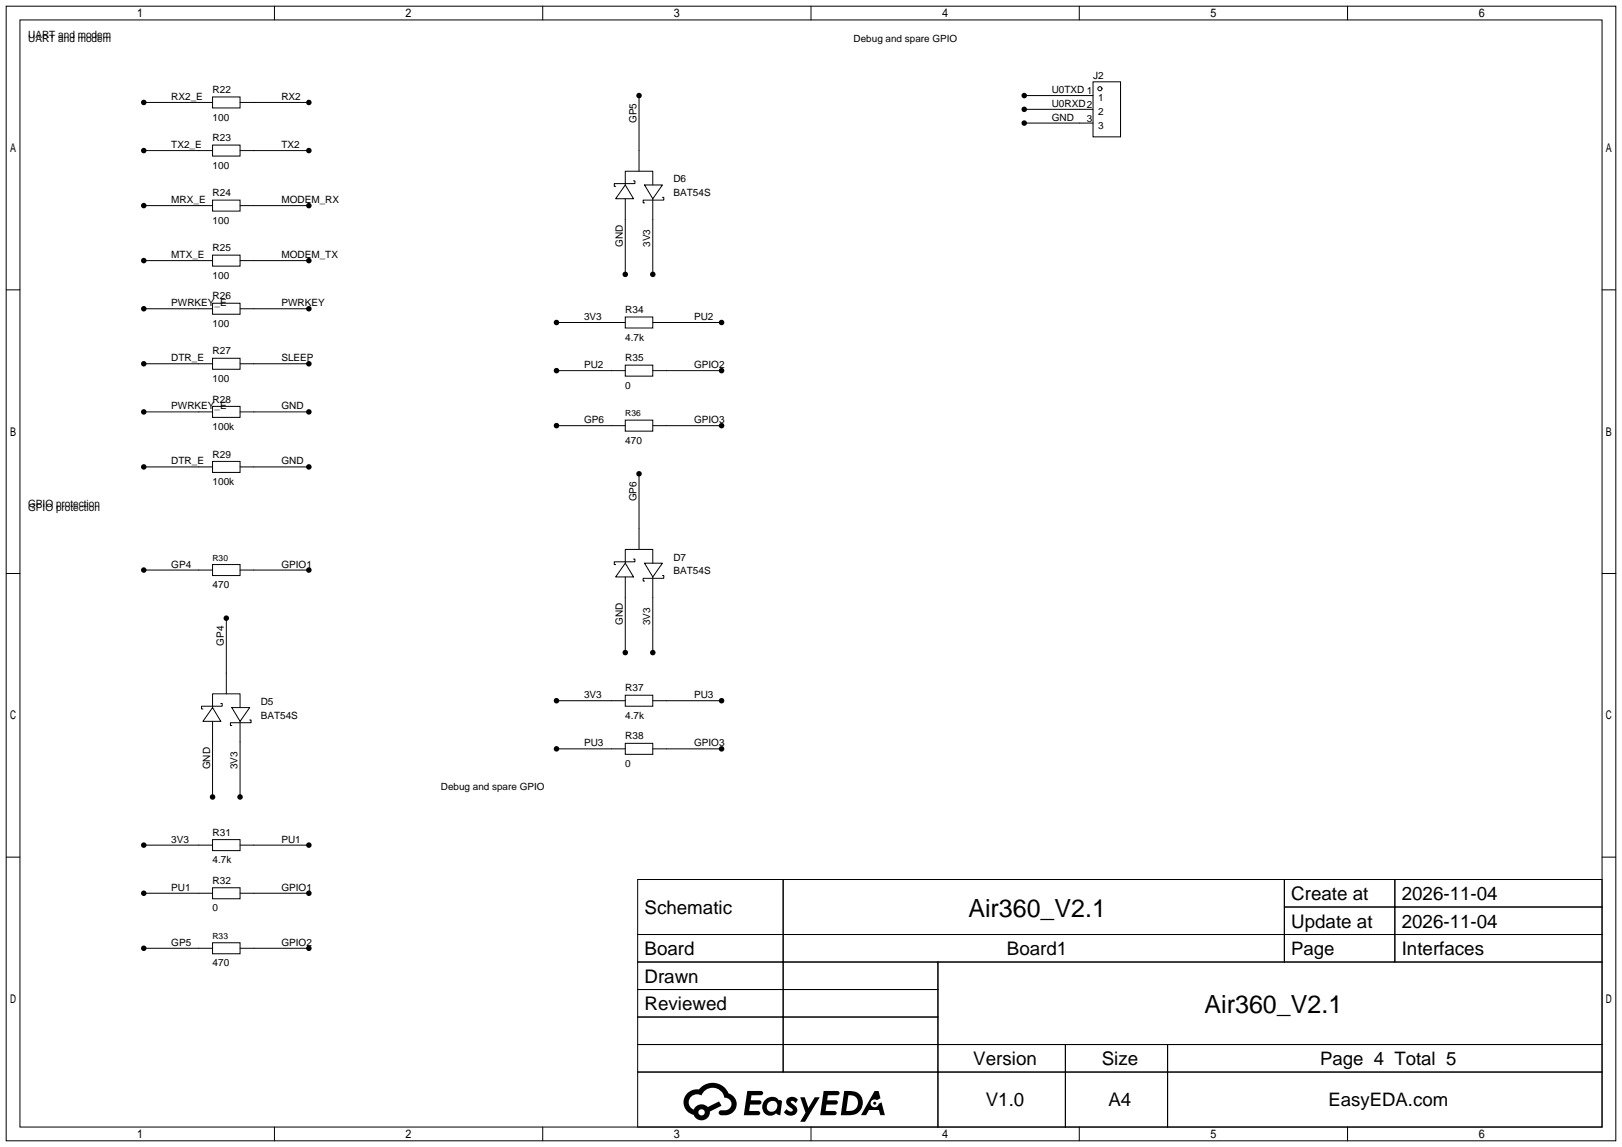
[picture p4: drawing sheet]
<svg xmlns="http://www.w3.org/2000/svg" width="299mm" height="212mm" viewBox="0 0 299 212" stroke-linecap="round" stroke-linejoin="round" font-family="sans-serif">
<g fill="none" stroke="#000" stroke-width=".18">
<path d="M1.1 1.1h297.2v209.6h-297.2zM3.7 3.7h292.1v204.5h-292.1zM26.5 18.9h12.7M39.2 17.9h5.1v2h-5.1zM44.3 18.9h12.7M50.7 1.1v2.6M100.2 1.1v2.6M118 17.7v13.9M149.7 1.1v2.6M189.1 17.7h12.7M199.3 1.1v2.6M201.8 15.1h5.1v10.2h-5.1z"/>
<path d="M248.8 1.1v2.6M26.5 27.8h12.7M26.5 38h12.7M39.2 26.8h5.1v2h-5.1zM39.2 37h5.1v2h-5.1zM44.3 27.8h12.7M44.3 38h12.7M115.4 34.2l1.6 2.5h-3.3zM115.4 34.2v-2.6h5.1v2.6M115.4 36.7v14M117 33.4h.2v.5h-3.8v.5h.3M119 34.2h3.3l-1.8 2.5z"/>
<path d="M120.5 36.7v14M122.3 36.4h.3v.6h-3.9v.5h.3M189.1 20.2h12.7M189.1 22.7h12.7M1.1 53.5h2.6M26.5 48.1h12.7M26.5 57h12.7M39.2 47.1h5.1v2h-5.1zM39.2 56h5.1v2h-5.1zM44.3 48.1h12.7M44.3 57h12.7M102.7 59.6h12.7"/>
<path d="M115.4 58.5h5.1v2.1h-5.1zM120.5 59.6h12.7M295.8 53.5h2.5M26.5 67.2h12.7M26.5 76.1h12.7M39.2 66.2h5.1v2h-5.1zM39.2 75.1h5.1v2h-5.1zM44.3 67.2h12.7M44.3 76.1h12.7M102.7 68.5h12.7M102.7 78.6h12.7M115.4 67.4h5.1v2.1h-5.1z"/>
<path d="M115.4 77.6h5.1v2h-5.1zM120.5 68.5h12.7M120.5 78.6h12.7M26.5 86.2h12.7M39.2 85.2h5.1v2h-5.1zM44.3 86.2h12.7M118 87.5v14M1.1 105.9h2.6M26.5 105.3h12.7M39.2 104.3h5.1v2h-5.1zM41.8 114.2v13.9M44.3 105.3h12.7"/>
<path d="M115.4 104l1.6 2.6h-3.3zM115.4 104v-2.5h5.1v2.5M115.4 106.6v13.9M117 103.3h.2v.5h-3.8v.5h.3M119 104h3.3l-1.8 2.6zM120.5 106.6v13.9M122.3 106.3h.3v.5h-3.9v.5h.3M295.8 105.9h2.5M39.2 130.7l1.6 2.5h-3.3zM39.2 130.7v-2.6h5.1v2.6M39.2 133.2v14M40.8 129.9h.2v.5h-3.8v.5h.3"/>
<path d="M42.8 130.7h3.3l-1.8 2.5zM44.3 133.2v14M46.1 133h.3v.5h-3.9v.5h.3M102.7 129.4h12.7M102.7 138.3h12.7M115.4 128.4h5.1v2h-5.1zM115.4 137.3h5.1v2h-5.1zM120.5 129.4h12.7M120.5 138.3h12.7M1.1 158.3h2.6M26.5 156.1h12.7M39.2 155.1h5.1v2h-5.1z"/>
<path d="M44.3 156.1h12.7M295.8 158.3h2.5M26.5 165h12.7M26.5 175.1h12.7M39.2 164h5.1v2h-5.1zM39.2 174.1h5.1v2h-5.1zM44.3 165h12.7M44.3 175.1h12.7M117.7 162.4h178.1v45.8h-178.1zM117.7 172.6h178.1M117.7 177.7h178.1M144.6 162.4v35.6"/>
<path d="M173.2 177.7v30.5M237.1 162.4v15.3M237.1 167.5h58.7M257.5 162.4v15.3M117.7 182.8h55.5M117.7 192.9h178.1M117.7 187.8h55.5M117.7 198h178.1M196.7 192.9v15.3M215.6 192.9v15.3M50.7 208.2v2.5M100.2 208.2v2.5"/>
<path d="M149.7 208.2v2.5M199.3 208.2v2.5M248.8 208.2v2.5"/>
<circle cx="203.1" cy="16.4" r=".38"/>
</g>
<g fill="#000">
<path d="M138 201.5h1.6a1.31 1.31 0 0 1 1.2 .2 .4 .4 0 0 1-.3 .6h-1.8l-.1 .9h1.6a.4 .4 0 0 1 .4 .4 .4 .4 0 0 1-.4 .4h-1.7l-.2 1.2h.8a1.23 1.23 0 0 1 1.2 .2 .39 .39 0 0 1-.3 .6h-2.7zM145.5 202.8a1.3 1.3 0 0 1 1.8 .3l-.4 .6a.54 .54 0 0 0-.9-.2l.1 .2a1.58 1.58 0 0 1 1.1 1.6 1.43 1.43 0 0 1-2.5 .1l.5-.6a.64 .64 0 0 0 .5 .5 .64 .64 0 0 0 .7-.3l-.2-.2a1.6 1.6 0 0 1-1-1.6zM147.7 202.7h.9l.7 1.9 1.1-1.9h.9l-2.7 4.5h-.9l1-1.7zM152.1 201.5h1.6a1.32 1.32 0 0 1 1.3 .2 .39 .39 0 0 1-.4 .6h-1.7l-.2 .9h1.7a.4 .4 0 0 1 .3 .4 .4 .4 0 0 1-.4 .4h-1.7l-.2 1.2h.8a1.23 1.23 0 0 1 1.2 .2 .39 .39 0 0 1-.3 .6h-2.7zM161.5 201.5h.7l.4 1.3-.7 .4a.75 .75 0 0 0-1.1 .3 .75 .75 0 0 0 .5 1 .75 .75 0 0 0 .9-.6l.6-.3 .6 2.4h-.9l-.2-1h-1.9l-.5 1h-.9z"/>
<path d="M126.9 201.9a2.37 2.37 0 0 0 1.2 4 1.54 1.54 0 0 0 1.7 1 1.54 1.54 0 0 0 1.3-1.6l2.1-1.1-.5-.8-2 1.1a1.57 1.57 0 0 0-2.6 .4 1.5 1.5 0 0 1-.8-2.1 1.5 1.5 0 0 1 2.2-.5 2.23 2.23 0 0 1 2.3-1.4 2.23 2.23 0 0 1 2 1.8 1.16 1.16 0 0 1 1.2 1.1 1.16 1.16 0 0 1-1 1.3h-.7a.47 .47 0 0 0-.6 .3 .47 .47 0 0 0 .4 .6 2.23 2.23 0 0 0 2.3-.7 2.23 2.23 0 0 0 .4-2.3 2.16 2.16 0 0 0-1.3-1.1 3.2 3.2 0 0 0-5.4-.7l-1.2 .1zM129 205.4a.58 .58 0 0 1 1.1 0 .58 .58 0 0 1-1.1 0z"/>
<path d="M141.3 203.1a1.62 1.62 0 0 0-.4 2.1 1.62 1.62 0 0 0 2 .7l.4-.3 .3 .3 .5 .1 .3-2.5-.2-.3h-.4a1.58 1.58 0 0 0-2.5-.1zM141.9 203.6a.99 .99 0 0 1 1.6 .3 .99 .99 0 0 1-.9 1.4 .94 .94 0 0 1-1-.5 .94 .94 0 0 1 .3-1.2z"/>
<path d="M155.9 201.5l-.7 4.5h1.5a2.27 2.27 0 0 0 2.6-2.3 2.27 2.27 0 0 0-2.7-2.2zM156.6 202.3a1.5 1.5 0 0 1 1.8 1.5 1.5 1.5 0 0 1-1.9 1.4h-.3z"/>
<circle cx="26.5" cy="18.9" r=".51"/>
<circle cx="57" cy="18.9" r=".51"/>
<circle cx="118" cy="17.7" r=".51"/>
<circle cx="189.1" cy="17.7" r=".51"/>
<circle cx="26.5" cy="38" r=".51"/>
<circle cx="26.5" cy="27.8" r=".51"/>
<circle cx="57" cy="38" r=".51"/>
<circle cx="57" cy="27.8" r=".51"/>
<circle cx="189.1" cy="22.7" r=".51"/>
<circle cx="189.1" cy="20.2" r=".51"/>
<circle cx="26.5" cy="48.1" r=".51"/>
<circle cx="26.5" cy="57" r=".51"/>
<circle cx="57" cy="48.1" r=".51"/>
<circle cx="57" cy="57" r=".51"/>
<circle cx="102.7" cy="59.6" r=".51"/>
<circle cx="115.4" cy="50.7" r=".51"/>
<circle cx="120.5" cy="50.7" r=".51"/>
<circle cx="133.2" cy="59.6" r=".51"/>
<circle cx="26.5" cy="76.1" r=".51"/>
<circle cx="26.5" cy="67.2" r=".51"/>
<circle cx="57" cy="76.1" r=".51"/>
<circle cx="57" cy="67.2" r=".51"/>
<circle cx="102.7" cy="68.5" r=".51"/>
<circle cx="102.7" cy="78.6" r=".51"/>
<circle cx="133.2" cy="68.5" r=".51"/>
<circle cx="133.2" cy="78.6" r=".51"/>
<circle cx="26.5" cy="86.2" r=".51"/>
<circle cx="57" cy="86.2" r=".51"/>
<circle cx="118" cy="87.5" r=".51"/>
<circle cx="26.5" cy="105.3" r=".51"/>
<circle cx="41.8" cy="114.2" r=".51"/>
<circle cx="57" cy="105.3" r=".51"/>
<circle cx="102.7" cy="129.4" r=".51"/>
<circle cx="102.7" cy="138.3" r=".51"/>
<circle cx="115.4" cy="120.5" r=".51"/>
<circle cx="120.5" cy="120.5" r=".51"/>
<circle cx="133.2" cy="138.3" r=".51"/>
<circle cx="133.2" cy="129.4" r=".51"/>
<circle cx="26.5" cy="156.1" r=".51"/>
<circle cx="39.2" cy="147.2" r=".51"/>
<circle cx="44.3" cy="147.2" r=".51"/>
<circle cx="57" cy="156.1" r=".51"/>
<circle cx="26.5" cy="165" r=".51"/>
<circle cx="26.5" cy="175.1" r=".51"/>
<circle cx="57" cy="165" r=".51"/>
<circle cx="57" cy="175.1" r=".51"/>
<circle cx="161.5" cy="203.8" r=".28"/>
</g>
<g font-size="4.6">
<text x="178.8" y="169.4">Air360_V2.1</text>
<text x="222.4" y="187.1">Air360_V2.1</text>
</g>
<g font-size="3.5">
<text x="238.4" y="166.2">Create at</text>
<text x="258.8" y="166.2">2026-11-04</text>
<text x="119" y="168.8">Schematic</text>
<text x="238.4" y="171.3">Update at</text>
<text x="258.8" y="171.3">2026-11-04</text>
<text x="119" y="176.4">Board</text>
<text x="185.9" y="176.4">Board1</text>
<text x="258.8" y="176.4">Interfaces</text>
<text x="119" y="181.5">Drawn</text>
<text x="119" y="186.6">Reviewed</text>
<text x="179.7" y="196.7">Version</text>
<text x="203.4" y="196.7">Size</text>
<text x="182" y="204.3">V1.0</text>
<text x="204.7" y="204.3">A4</text>
</g>
<g font-size="3.4">
<text x="238.4" y="176.4">Page</text>
<text x="243.7" y="196.7">Page 4 Total 5</text>
<text x="245.3" y="204.3">EasyEDA.com</text>
</g>
<g font-size="1.8">
<text x="5.2" y="7">UART and modem</text>
<text x="5.2" y="7.8">UART and modem</text>
<text x="157.6" y="7.8">Debug and spare GPIO</text>
<text x="39.2" y="17.2">R22</text>
<text x="194.2" y="17.2">U0TXD 1</text>
<text x="201.8" y="14.7">J2</text>
<text x="31.6" y="18.5">RX2_E</text>
<text x="39.2" y="22.3">100</text>
<text x="51.9" y="18.5">RX2</text>
<text x="117.5" y="22.7" transform="rotate(-90 117.5 22.7)">GP5</text>
<text x="194.2" y="19.7">U0RXD2</text>
<text x="194.2" y="22.3">GND</text>
<text x="200.6" y="22.5">3</text>
<text x="202.7" y="18.7">1</text>
<text x="202.7" y="21.2">2</text>
<text x="202.7" y="23.8">3</text>
<text x="31.6" y="27.4">TX2_E</text>
<text x="39.2" y="26.1">R23</text>
<text x="51.9" y="27.4">TX2</text>
<text x="39.2" y="31.2">100</text>
<text x="124.3" y="33.7">D6</text>
<text x="31.6" y="37.5">MRX_E</text>
<text x="39.2" y="36.2">R24</text>
<text x="39.2" y="41.3">100</text>
<text x="51.9" y="37.5">MODEM_RX</text>
<text x="124.3" y="36.2">BAT54S</text>
<text x="31.6" y="47.7">MTX_E</text>
<text x="39.2" y="46.4">R25</text>
<text x="51.9" y="47.7">MODEM_TX</text>
<text x="115" y="45.6" transform="rotate(-90 115 45.6)">GND</text>
<text x="120.1" y="45.6" transform="rotate(-90 120.1 45.6)">3V3</text>
<text x="39.2" y="51.5">100</text>
<text x="31.6" y="56.6">PWRKEY_E</text>
<text x="39.2" y="55.3">R26</text>
<text x="51.9" y="56.6">PWRKEY</text>
<text x="107.8" y="59.1">3V3</text>
<text x="115.4" y="57.8">R34</text>
<text x="128.1" y="59.1">PU2</text>
<text x="39.2" y="60.4">100</text>
<text x="39.2" y="65.5">R27</text>
<text x="115.4" y="62.9">4.7k</text>
<text x="31.6" y="66.7">DTR_E</text>
<text x="39.2" y="70.5">100</text>
<text x="51.9" y="66.7">SLEEP</text>
<text x="107.8" y="68">PU2</text>
<text x="115.4" y="66.7">R35</text>
<text x="115.4" y="71.8">0</text>
<text x="128.1" y="68">GPIO2</text>
<text x="31.6" y="75.6">PWRKEY_E</text>
<text x="39.2" y="74.3">R28</text>
<text x="51.9" y="75.6">GND</text>
<text x="39.2" y="79.4">100k</text>
<text x="107.8" y="78.2">GP6</text>
<text x="115.4" y="82">470</text>
<text x="128.1" y="78.2">GPIO3</text>
<text x="31.6" y="85.8">DTR_E</text>
<text x="39.2" y="84.5">R29</text>
<text x="39.2" y="89.6">100k</text>
<text x="51.9" y="85.8">GND</text>
<text x="5.2" y="93.6">GPIO protection</text>
<text x="5.2" y="94.4">GPIO protection</text>
<text x="117.5" y="92.6" transform="rotate(-90 117.5 92.6)">GP6</text>
<text x="31.6" y="104.8">GP4</text>
<text x="51.9" y="104.8">GPIO1</text>
<text x="124.3" y="103.6">D7</text>
<text x="124.3" y="106.1">BAT54S</text>
<text x="39.2" y="108.6">470</text>
<text x="41.3" y="119.3" transform="rotate(-90 41.3 119.3)">GP4</text>
<text x="115" y="115.4" transform="rotate(-90 115 115.4)">GND</text>
<text x="120.1" y="115.4" transform="rotate(-90 120.1 115.4)">3V3</text>
<text x="48.1" y="130.2">D5</text>
<text x="107.8" y="129">3V3</text>
<text x="115.4" y="127.7">R37</text>
<text x="128.1" y="129">PU3</text>
<text x="48.1" y="132.8">BAT54S</text>
<text x="107.8" y="137.8">PU3</text>
<text x="115.4" y="132.8">4.7k</text>
<text x="115.4" y="136.6">R38</text>
<text x="128.1" y="137.8">GPIO3</text>
<text x="38.8" y="142.1" transform="rotate(-90 38.8 142.1)">GND</text>
<text x="43.9" y="142.1" transform="rotate(-90 43.9 142.1)">3V3</text>
<text x="115.4" y="141.7">0</text>
<text x="81.4" y="146">Debug and spare GPIO</text>
<text x="31.6" y="155.6">3V3</text>
<text x="39.2" y="154.4">R31</text>
<text x="51.9" y="155.6">PU1</text>
<text x="39.2" y="159.4">4.7k</text>
<text x="31.6" y="164.5">PU1</text>
<text x="39.2" y="163.2">R32</text>
<text x="51.9" y="164.5">GPIO1</text>
<text x="39.2" y="168.3">0</text>
<text x="31.6" y="174.7">GP5</text>
<text x="39.2" y="178.5">470</text>
<text x="51.9" y="174.7">GPIO2</text>
</g>
<g font-size="1.6">
<text x="115.4" y="76.9">R36</text>
<text x="39.2" y="103.6">R30</text>
<text x="39.2" y="173.4">R33</text>
</g>
</svg>
